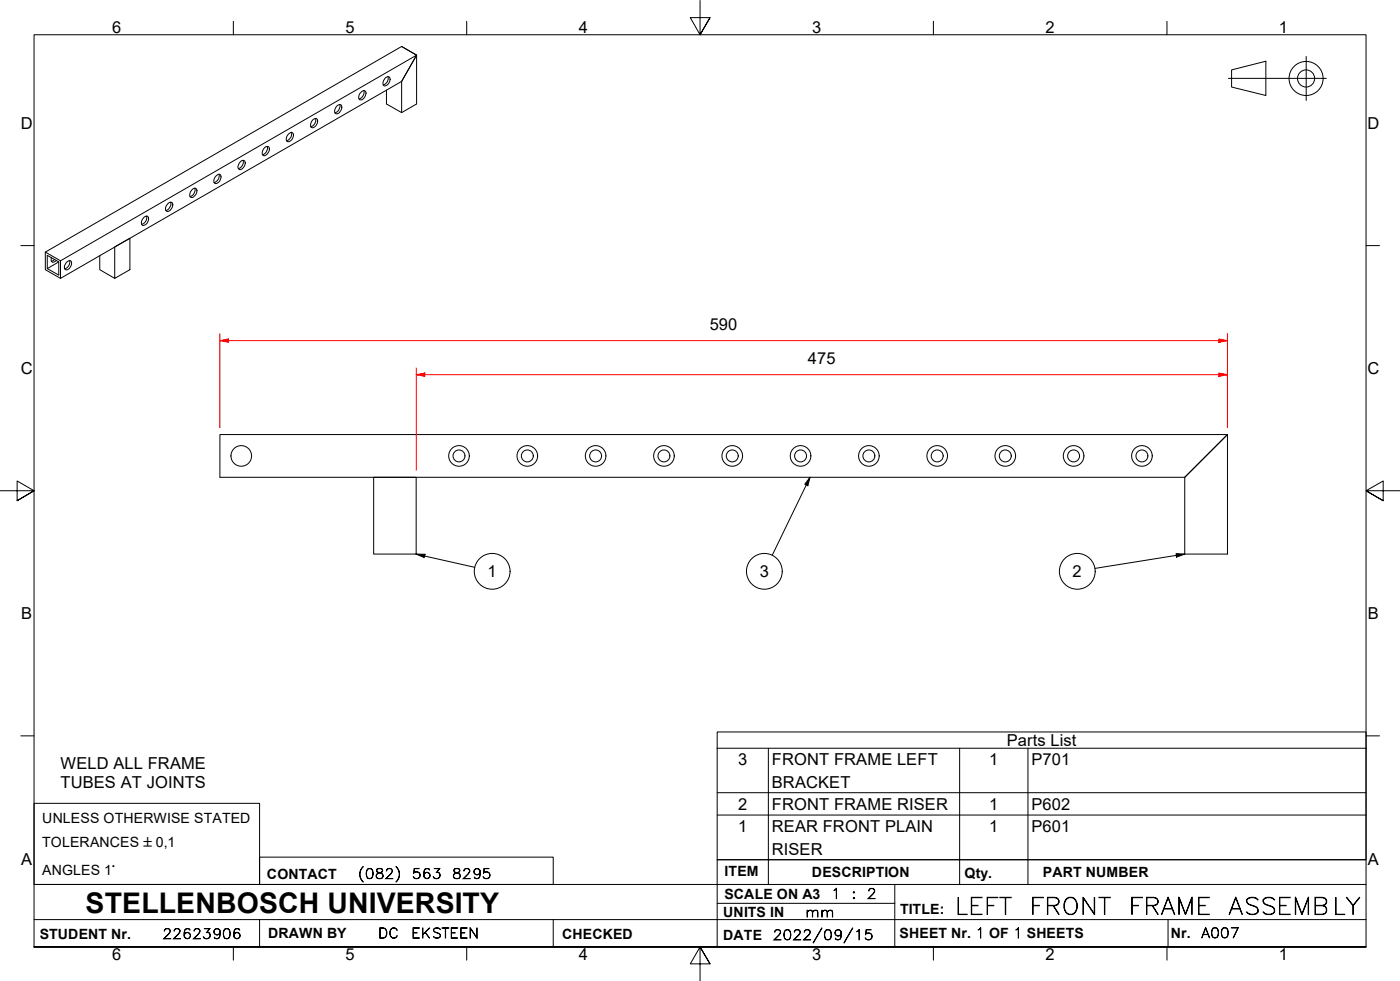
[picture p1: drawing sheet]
<svg xmlns="http://www.w3.org/2000/svg" width="410mm" height="287mm" viewBox="0 0 410 287" stroke-linecap="round" stroke-linejoin="round" font-family="sans-serif">
<!-- layer: Visible Edges(ISO) -->
<g fill="none" stroke="#000" stroke-width=".29">
<path d="M117.6 13.6l4.4 2.5-4.4 7.7-99.9 57.7M117.6 13.6l4.4 2.5-4.4 7.7v9.2M117.6 13.6l-104.3 60.2M84.5 39.3l.2-.2a.71 .71 0 0 1 1-.2 .71 .71 0 0 1 .2 .9 1.61 1.61 0 0 1-1.9 1.6l-.1-1.1zM85.3 38.7a2.06 2.06 0 0 1-1.4 2.5M91.8 34.9a.81 .81 0 0 1 1.1 0 .81 .81 0 0 1 0 1.2 1.26 1.26 0 0 1-1.9 1v-1zM92.4 34.7a2 2 0 0 1-1.4 2.4M98.6 31.1a.85 .85 0 0 1 1.2-.4 .85 .85 0 0 1 .1 1.3 1.3 1.3 0 0 1-1.7 1.2l-.2-.8zM99.4 30.6a2 2 0 0 1-1.4 2.4M105.7 27.1a.83 .83 0 0 1 1.2-.5 .83 .83 0 0 1 .1 1.4 1.18 1.18 0 0 1-.7 1 1.18 1.18 0 0 1-1.2-.1v-.9zM106.6 26.5a2.18 2.18 0 0 1-1.4 2.5M113 22.7a.81 .81 0 0 1 1.1 0 .81 .81 0 0 1 0 1.1 1.44 1.44 0 0 1-1.8 1.2 1.95 1.95 0 0 1 .7-2.3z"/>
<path d="M113.2 26.4v4l4.4 2.6 4.4-2.6v-14.3l-104.3 60.2M113.6 22.4a1.92 1.92 0 0 1-1.4 2.4M49.1 59.7a.85 .85 0 0 1 1.2-.4 .85 .85 0 0 1 .2 1.3 1.37 1.37 0 0 1-1.9 1.1l-.1-1zM50 59.2a2.15 2.15 0 0 1-1.4 2.4M56.1 55.6a.85 .85 0 0 1 1.3-.4 .85 .85 0 0 1 .1 1.3 1.34 1.34 0 0 1-1.7 1.2l-.2-.8zM57 55.1a2.03 2.03 0 0 1-1.4 2.4M63.2 51.5l.3-.2a.71 .71 0 0 1 1-.2 .71 .71 0 0 1 .2 1 1.61 1.61 0 0 1-1.9 1.5l-.1-1.1zM64.1 51a2.02 2.02 0 0 1-1.4 2.4M70.3 47.4a.85 .85 0 0 1 1.2-.4 .85 .85 0 0 1 .2 1.3 1.34 1.34 0 0 1-1.8 1.2l-.2-.8zM71.2 46.9a2 2 0 0 1-1.4 2.5M77.3 43.4a.85 .85 0 0 1 1.3-.5 .85 .85 0 0 1 .1 1.4 1.34 1.34 0 0 1-1.7 1.1l-.2-.7zM78.2 42.9a2 2 0 0 1-1.4 2.4"/>
<path d="M13.3 73.8l4.4 2.5v5.2l-4.4-2.6zM13.8 74.8l3.4 1.9v3.8l-3.4-1.9zM15 75.5a.82 .82 0 0 0 .3 1.2 .82 .82 0 0 0 1.1-.4M15.9 76l-.9 .5M17.2 76.7l-3.4 1.9M19.6 76.7a.78 .78 0 0 1 1.2-.3 .78 .78 0 0 1 .1 1.1 1.33 1.33 0 0 1-1.9 1.3l-.1-.9zM20.4 76.3a2.11 2.11 0 0 1-1.5 2.4M29.2 74.8v4.1l4.4 2.6M33.6 72.3l4.4-2.6v9.2l-4.4 2.6zM42.2 63.5a.76 .76 0 0 1 1.1-.2 .76 .76 0 0 1 .2 1 1.61 1.61 0 0 1-1.9 1.6 1.95 1.95 0 0 1 .6-2.4zM42.9 63.3a1.92 1.92 0 0 1-1.4 2.4M64.4 127.2h295l-12.5 12.5h-282.5z"/>
<path d="M109.4 139.7h12.5v22.5h-12.5zM359.4 127.2v35h-12.5v-22.5z"/>
<circle cx="70.6" cy="133.5" r="3"/>
<circle cx="134.4" cy="133.5" r="3"/>
<circle cx="134.4" cy="133.5" r="1.75"/>
<circle cx="154.4" cy="133.5" r="3"/>
<circle cx="154.4" cy="133.5" r="1.75"/>
<circle cx="174.4" cy="133.5" r="3"/>
<circle cx="174.4" cy="133.5" r="1.75"/>
<circle cx="194.4" cy="133.5" r="3"/>
<circle cx="194.4" cy="133.5" r="1.75"/>
<circle cx="214.4" cy="133.5" r="3"/>
<circle cx="214.4" cy="133.5" r="1.75"/>
<circle cx="234.4" cy="133.5" r="3"/>
<circle cx="234.4" cy="133.5" r="1.75"/>
<circle cx="254.4" cy="133.5" r="3"/>
<circle cx="254.4" cy="133.5" r="1.75"/>
<circle cx="274.4" cy="133.5" r="3"/>
<circle cx="274.4" cy="133.5" r="1.75"/>
<circle cx="294.4" cy="133.5" r="3"/>
<circle cx="294.4" cy="133.5" r="1.75"/>
<circle cx="314.4" cy="133.5" r="3"/>
<circle cx="314.4" cy="133.5" r="1.75"/>
<circle cx="334.4" cy="133.5" r="3"/>
<circle cx="334.4" cy="133.5" r="1.75"/>
</g>
<!-- layer: Symbols(ISO) -->
<path d="M210 219v-4.7h190v4.7M210 219v32.7h190v-32.7M210 219h190M225 219v32.7M281 219v32.7M301 219v32.7M210 232h190M210 238.6h190" fill="none" stroke="#000" stroke-width=".29"/>
<!-- layer: Border_0 -->
<g fill="none" stroke="#000" stroke-width=".29">
<path d="M68.3 6.2v4M136.7 6.2v4M205 .1v10.1l-2.9-5h5.8l-2.9 5 2.9-5M273.3 6.2v4M341.7 6.2v4M6.1 71.9h3.9M400 71.9h3.9M0 143.7h10l-5-2.9v5.8l5-2.9-5 2.9M410 143.7h-10l5-2.9v5.8l-5-2.9 5 2.9M6.1 215.4h3.9M400 215.4h3.9M10 277.2v-267h390v267h-390h390"/>
<path d="M68.3 277.2v3.9M136.7 277.2v3.9M273.3 277.2v3.9M341.7 277.2v3.9M207.9 282.1l-2.9-4.9 2.9 4.9h-5.8l2.9-4.9v10"/>
</g>
<!-- layer: Sketch Geometry(ISO) -->
<g fill="none" stroke="#000" stroke-width=".29">
<path d="M382.5 16.5v12.9M359.7 22.9h28.7M360.6 20.5l10-2.6v10.1l-10-2.5zM10 235.2h66v23.7h-66zM10 258.9h390M76 250.9h86v8h-86zM225 251.7v7.2M262 258.9v18.3M281 251.7v7.2M301 251.7v7.2M400 251.7h-190v25.5M10 277.2h390"/>
<path d="M10 269.2h390M76 269.2v8M162 269.2v8M210 264.4h52M342 269.2v8"/>
<circle cx="382.4" cy="23" r="5"/>
<circle cx="382.4" cy="23" r="2.51"/>
</g>
<!-- layer: Dimensions(ISO) -->
<path d="M356.9 109.7h2.5" fill="none" stroke="#f00" stroke-width=".29"/>
<path d="M356.9 109.2l2.5 .5-2.5 .5z" fill-rule="evenodd" fill="#f00"/>
<path d="M121.9 109.7h2.5M356.9 109.2l2.5 .5-2.5 .5z" fill="none" stroke="#f00" stroke-width=".29"/>
<path d="M121.9 109.7l2.5-.5v1z" fill-rule="evenodd" fill="#f00"/>
<path d="M356.9 99.7h2.5M121.9 109.7l2.5-.5v1zM121.9 107.7v30M124.4 109.7h232.5M359.4 107.7v17.5" fill="none" stroke="#f00" stroke-width=".29"/>
<path d="M356.9 99.2l2.5 .5-2.5 .5z" fill-rule="evenodd" fill="#f00"/>
<path d="M64.4 99.7h2.5M356.9 99.2l2.5 .5-2.5 .5z" fill="none" stroke="#f00" stroke-width=".29"/>
<path d="M64.4 99.7l2.5-.5v1z" fill-rule="evenodd" fill="#f00"/>
<path d="M64.4 99.7l2.5-.5v1zM64.4 97.7v27.5M66.9 99.7h290M359.4 97.7v27.5" fill="none" stroke="#f00" stroke-width=".29"/>
<!-- layer: Symbols(ISO) -->
<g fill="none" stroke="#000" stroke-width=".29">
<path d="M237.2 139.7l-.7 2.5-.9-.5zM237.2 139.7l-11.1 22.8M121.9 162.2l2.6 .1-.3 .9zM121.9 162.2l17.1 3.9M344.4 162.1l2.5 .1-2.4 .9zM346.9 162.2l-26.3 4.2"/>
<circle cx="144.1" cy="167.2" r="5.2"/>
<circle cx="223.8" cy="167.2" r="5.2"/>
<circle cx="315.4" cy="167.2" r="5.2"/>
</g>
<g fill="#000">
<path d="M237.2 139.7l-.7 2.5-.9-.5z" fill-rule="evenodd"/>
<path d="M121.9 162.2l2.6 .1-.3 .9z" fill-rule="evenodd"/>
<path d="M344.4 162.1l2.5 .1-2.4 .9z" fill-rule="evenodd"/>
</g>
<text font-size="8.3" x="25.1" y="267.2">STELLENBOSCH UNIVERSITY</text>
<g font-size="6.7">
<text x="279.6" y="267.7">LEFT</text>
<text x="301.4" y="267.7">FRONT</text>
<text x="330.5" y="267.7">FRAME</text>
<text x="359.7" y="267.7">ASSEMBLY</text>
</g>
<g font-size="4.8">
<text x="32.8" y="9.7">6</text>
<text x="101.2" y="9.7">5</text>
<text x="169.5" y="9.7">4</text>
<text x="237.8" y="9.7">3</text>
<text x="306.1" y="9.7">2</text>
<text x="374.5" y="9.7">1</text>
<text x="6.1" y="37.8">D</text>
<text x="400.4" y="37.8">D</text>
<text x="207.8" y="96.7">590</text>
<text x="236.5" y="106.6">475</text>
<text x="6.1" y="109.6">C</text>
<text x="400.4" y="109.6">C</text>
<text x="142.7" y="169">1</text>
<text x="222.4" y="169">3</text>
<text x="314.1" y="169">2</text>
<text x="6.2" y="181.3">B</text>
<text x="400.5" y="181.3">B</text>
<text x="294.8" y="218.4">Parts List</text>
<text x="17.7" y="225.1">WELD ALL FRAME</text>
<text x="216.2" y="224">3</text>
<text x="226" y="224">FRONT FRAME LEFT</text>
<text x="289.6" y="224">1</text>
<text x="302" y="224">P701</text>
<text x="17.7" y="230.6">TUBES AT JOINTS</text>
<text x="226" y="230.6">BRACKET</text>
<text x="216.2" y="237.1">2</text>
<text x="226" y="237.1">FRONT FRAME RISER</text>
<text x="289.6" y="237.1">1</text>
<text x="302" y="237.1">P602</text>
<text x="216.2" y="243.6">1</text>
<text x="226" y="243.7">REAR FRONT PLAIN</text>
<text x="289.6" y="243.6">1</text>
<text x="302" y="243.6">P601</text>
<text x="226" y="250.2">RISER</text>
<text x="6.2" y="253.1">A</text>
<text x="400.5" y="253.1">A</text>
<text x="32.8" y="281.1">6</text>
<text x="101.2" y="281.1">5</text>
<text x="169.5" y="281.1">4</text>
<text x="237.8" y="281.1">3</text>
<text x="306.1" y="281.1">2</text>
<text x="374.5" y="281.1">1</text>
</g>
<g font-size="4.1">
<text x="12.4" y="240.9">UNLESS OTHERWISE STATED</text>
<text x="12.4" y="247.9">TOLERANCES ±0,1</text>
<text x="12.4" y="256">ANGLES 1°</text>
<text x="78.2" y="257.2">CONTACT</text>
<text x="212.2" y="256.5">ITEM</text>
<text x="237.7" y="256.7">DESCRIPTION</text>
<text x="282.4" y="256.9">Qty.</text>
<text x="305.4" y="256.8">PART NUMBER</text>
<text x="212.1" y="263">SCALE ON A3</text>
<text x="211.8" y="268.4">UNITS IN</text>
<text x="263.5" y="267.7">TITLE:</text>
<text x="11.6" y="274.8">STUDENT Nr.</text>
<text x="78.5" y="274.6">DRAWN BY</text>
<text x="164.6" y="274.8">CHECKED</text>
<text x="211.8" y="275.1">DATE</text>
<text x="263.4" y="274.6">SHEET Nr. 1 OF 1 SHEETS</text>
<text x="342.8" y="274.5">Nr.</text>
</g>
<g font-size="4">
<text x="104.8" y="257.2">(082)</text>
<text x="120.6" y="257.2">563</text>
<text x="132.3" y="257.2">8295</text>
<text x="243.3" y="263">1</text>
<text x="249.3" y="263">:</text>
<text x="253.8" y="263">2</text>
<text x="235.8" y="268.4">mm</text>
<text x="47.6" y="274.8">22623906</text>
<text x="110.7" y="274.6">DC</text>
<text x="120.4" y="274.6">EKSTEEN</text>
<text x="226.3" y="275.1">2022/09/15</text>
<text x="351.7" y="274.5">A007</text>
</g>
</svg>
